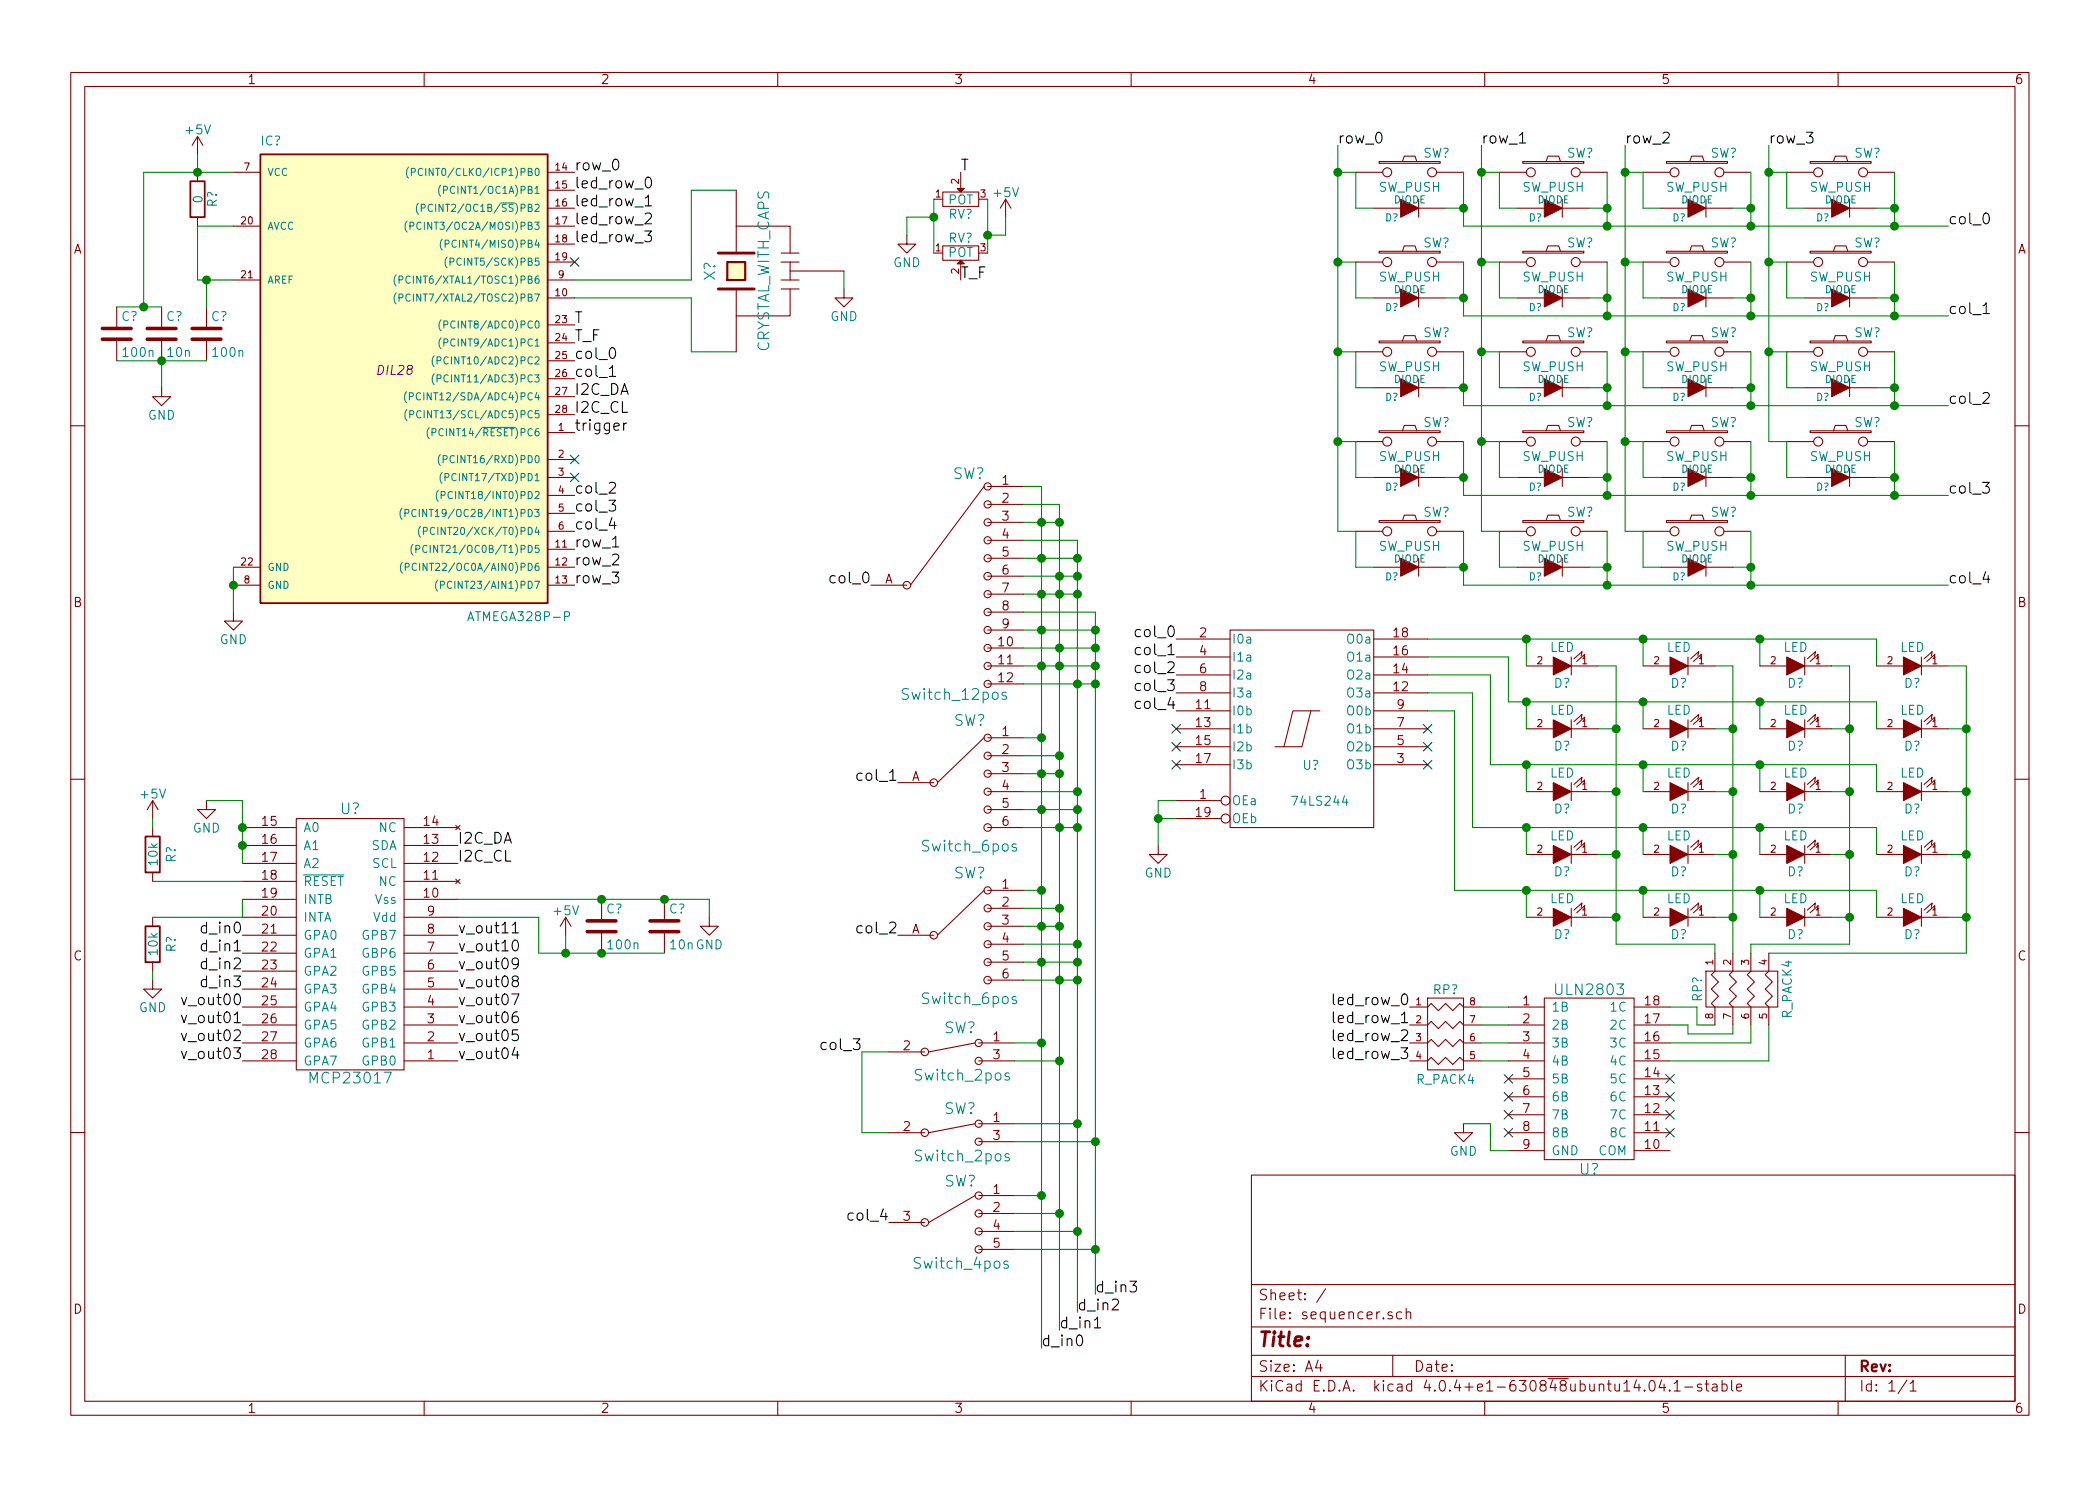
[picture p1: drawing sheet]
EESchema Schematic File Version 2
LIBS:power
LIBS:device
LIBS:transistors
LIBS:conn
LIBS:linear
LIBS:regul
LIBS:74xx
LIBS:cmos4000
LIBS:adc-dac
LIBS:memory
LIBS:xilinx
LIBS:microcontrollers
LIBS:dsp
LIBS:microchip
LIBS:analog_switches
LIBS:motorola
LIBS:texas
LIBS:intel
LIBS:audio
LIBS:interface
LIBS:digital-audio
LIBS:philips
LIBS:display
LIBS:cypress
LIBS:siliconi
LIBS:opto
LIBS:atmel
LIBS:contrib
LIBS:valves
LIBS:myLib
LIBS:component
LIBS:sequencer-cache
EELAYER 25 0
EELAYER END
$Descr A4 11693 8268
encoding utf-8
Sheet 1 1
Title ""
Date ""
Rev ""
Comp ""
Comment1 ""
Comment2 ""
Comment3 ""
Comment4 ""
$EndDescr
$Comp
L ATMEGA328P-P IC?
U 1 1
P 2200 2050
F 0 "IC?" H 1450 3300 50  0000 L BNN
F 1 "ATMEGA328P-P" H 2600 650 50  0000 L BNN
F 2 "DIL28" H 2200 2050 50  0000 C CIN
F 3 "" H 2200 2050 50  0000 C CNN
	1    2200 2050
	1    0    0    -1  
$EndComp
$Comp
L MCP23017 U?
U 1 1
P 1950 5250
F 0 "U?" H 1950 4500 60  0000 C CNN
F 1 "MCP23017" H 1950 6000 60  0000 C CNN
F 2 "" H 1950 5250 60  0000 C CNN
F 3 "" H 1950 5250 60  0000 C CNN
	1    1950 5250
	-1   0    0    1   
$EndComp
$Comp
L SW_PUSH SW?
U 1 1
P 7850 950
F 0 "SW?" H 8000 1060 50  0000 C CNN
F 1 "SW_PUSH" H 7850 870 50  0000 C CNN
F 2 "" H 7850 950 50  0000 C CNN
F 3 "" H 7850 950 50  0000 C CNN
	1    7850 950 
	1    0    0    -1  
$EndComp
$Comp
L DIODE D?
U 1 1
P 7850 1150
F 0 "D?" H 7750 1100 40  0000 C CNN
F 1 "DIODE" H 7850 1200 40  0000 C CNN
F 2 "" H 7850 1150 60  0001 C CNN
F 3 "" H 7850 1150 60  0001 C CNN
	1    7850 1150
	1    0    0    -1  
$EndComp
$Comp
L SW_PUSH SW?
U 1 1
P 8650 950
F 0 "SW?" H 8800 1060 50  0000 C CNN
F 1 "SW_PUSH" H 8650 870 50  0000 C CNN
F 2 "" H 8650 950 50  0000 C CNN
F 3 "" H 8650 950 50  0000 C CNN
	1    8650 950 
	1    0    0    -1  
$EndComp
$Comp
L DIODE D?
U 1 1
P 8650 1150
F 0 "D?" H 8550 1100 40  0000 C CNN
F 1 "DIODE" H 8650 1200 40  0000 C CNN
F 2 "" H 8650 1150 60  0001 C CNN
F 3 "" H 8650 1150 60  0001 C CNN
	1    8650 1150
	1    0    0    -1  
$EndComp
$Comp
L SW_PUSH SW?
U 1 1
P 9450 950
F 0 "SW?" H 9600 1060 50  0000 C CNN
F 1 "SW_PUSH" H 9450 870 50  0000 C CNN
F 2 "" H 9450 950 50  0000 C CNN
F 3 "" H 9450 950 50  0000 C CNN
	1    9450 950 
	1    0    0    -1  
$EndComp
$Comp
L DIODE D?
U 1 1
P 9450 1150
F 0 "D?" H 9350 1100 40  0000 C CNN
F 1 "DIODE" H 9450 1200 40  0000 C CNN
F 2 "" H 9450 1150 60  0001 C CNN
F 3 "" H 9450 1150 60  0001 C CNN
	1    9450 1150
	1    0    0    -1  
$EndComp
$Comp
L SW_PUSH SW?
U 1 1
P 10250 950
F 0 "SW?" H 10400 1060 50  0000 C CNN
F 1 "SW_PUSH" H 10250 870 50  0000 C CNN
F 2 "" H 10250 950 50  0000 C CNN
F 3 "" H 10250 950 50  0000 C CNN
	1    10250 950 
	1    0    0    -1  
$EndComp
$Comp
L DIODE D?
U 1 1
P 10250 1150
F 0 "D?" H 10150 1100 40  0000 C CNN
F 1 "DIODE" H 10250 1200 40  0000 C CNN
F 2 "" H 10250 1150 60  0001 C CNN
F 3 "" H 10250 1150 60  0001 C CNN
	1    10250 1150
	1    0    0    -1  
$EndComp
$Comp
L SW_PUSH SW?
U 1 1
P 7850 1450
F 0 "SW?" H 8000 1560 50  0000 C CNN
F 1 "SW_PUSH" H 7850 1370 50  0000 C CNN
F 2 "" H 7850 1450 50  0000 C CNN
F 3 "" H 7850 1450 50  0000 C CNN
	1    7850 1450
	1    0    0    -1  
$EndComp
$Comp
L DIODE D?
U 1 1
P 7850 1650
F 0 "D?" H 7750 1600 40  0000 C CNN
F 1 "DIODE" H 7850 1700 40  0000 C CNN
F 2 "" H 7850 1650 60  0001 C CNN
F 3 "" H 7850 1650 60  0001 C CNN
	1    7850 1650
	1    0    0    -1  
$EndComp
$Comp
L SW_PUSH SW?
U 1 1
P 8650 1450
F 0 "SW?" H 8800 1560 50  0000 C CNN
F 1 "SW_PUSH" H 8650 1370 50  0000 C CNN
F 2 "" H 8650 1450 50  0000 C CNN
F 3 "" H 8650 1450 50  0000 C CNN
	1    8650 1450
	1    0    0    -1  
$EndComp
$Comp
L DIODE D?
U 1 1
P 8650 1650
F 0 "D?" H 8550 1600 40  0000 C CNN
F 1 "DIODE" H 8650 1700 40  0000 C CNN
F 2 "" H 8650 1650 60  0001 C CNN
F 3 "" H 8650 1650 60  0001 C CNN
	1    8650 1650
	1    0    0    -1  
$EndComp
$Comp
L SW_PUSH SW?
U 1 1
P 9450 1450
F 0 "SW?" H 9600 1560 50  0000 C CNN
F 1 "SW_PUSH" H 9450 1370 50  0000 C CNN
F 2 "" H 9450 1450 50  0000 C CNN
F 3 "" H 9450 1450 50  0000 C CNN
	1    9450 1450
	1    0    0    -1  
$EndComp
$Comp
L DIODE D?
U 1 1
P 9450 1650
F 0 "D?" H 9350 1600 40  0000 C CNN
F 1 "DIODE" H 9450 1700 40  0000 C CNN
F 2 "" H 9450 1650 60  0001 C CNN
F 3 "" H 9450 1650 60  0001 C CNN
	1    9450 1650
	1    0    0    -1  
$EndComp
$Comp
L SW_PUSH SW?
U 1 1
P 10250 1450
F 0 "SW?" H 10400 1560 50  0000 C CNN
F 1 "SW_PUSH" H 10250 1370 50  0000 C CNN
F 2 "" H 10250 1450 50  0000 C CNN
F 3 "" H 10250 1450 50  0000 C CNN
	1    10250 1450
	1    0    0    -1  
$EndComp
$Comp
L DIODE D?
U 1 1
P 10250 1650
F 0 "D?" H 10150 1600 40  0000 C CNN
F 1 "DIODE" H 10250 1700 40  0000 C CNN
F 2 "" H 10250 1650 60  0001 C CNN
F 3 "" H 10250 1650 60  0001 C CNN
	1    10250 1650
	1    0    0    -1  
$EndComp
$Comp
L SW_PUSH SW?
U 1 1
P 7850 1950
F 0 "SW?" H 8000 2060 50  0000 C CNN
F 1 "SW_PUSH" H 7850 1870 50  0000 C CNN
F 2 "" H 7850 1950 50  0000 C CNN
F 3 "" H 7850 1950 50  0000 C CNN
	1    7850 1950
	1    0    0    -1  
$EndComp
$Comp
L DIODE D?
U 1 1
P 7850 2150
F 0 "D?" H 7750 2100 40  0000 C CNN
F 1 "DIODE" H 7850 2200 40  0000 C CNN
F 2 "" H 7850 2150 60  0001 C CNN
F 3 "" H 7850 2150 60  0001 C CNN
	1    7850 2150
	1    0    0    -1  
$EndComp
$Comp
L SW_PUSH SW?
U 1 1
P 8650 1950
F 0 "SW?" H 8800 2060 50  0000 C CNN
F 1 "SW_PUSH" H 8650 1870 50  0000 C CNN
F 2 "" H 8650 1950 50  0000 C CNN
F 3 "" H 8650 1950 50  0000 C CNN
	1    8650 1950
	1    0    0    -1  
$EndComp
$Comp
L DIODE D?
U 1 1
P 8650 2150
F 0 "D?" H 8550 2100 40  0000 C CNN
F 1 "DIODE" H 8650 2200 40  0000 C CNN
F 2 "" H 8650 2150 60  0001 C CNN
F 3 "" H 8650 2150 60  0001 C CNN
	1    8650 2150
	1    0    0    -1  
$EndComp
$Comp
L SW_PUSH SW?
U 1 1
P 9450 1950
F 0 "SW?" H 9600 2060 50  0000 C CNN
F 1 "SW_PUSH" H 9450 1870 50  0000 C CNN
F 2 "" H 9450 1950 50  0000 C CNN
F 3 "" H 9450 1950 50  0000 C CNN
	1    9450 1950
	1    0    0    -1  
$EndComp
$Comp
L DIODE D?
U 1 1
P 9450 2150
F 0 "D?" H 9350 2100 40  0000 C CNN
F 1 "DIODE" H 9450 2200 40  0000 C CNN
F 2 "" H 9450 2150 60  0001 C CNN
F 3 "" H 9450 2150 60  0001 C CNN
	1    9450 2150
	1    0    0    -1  
$EndComp
$Comp
L SW_PUSH SW?
U 1 1
P 10250 1950
F 0 "SW?" H 10400 2060 50  0000 C CNN
F 1 "SW_PUSH" H 10250 1870 50  0000 C CNN
F 2 "" H 10250 1950 50  0000 C CNN
F 3 "" H 10250 1950 50  0000 C CNN
	1    10250 1950
	1    0    0    -1  
$EndComp
$Comp
L DIODE D?
U 1 1
P 10250 2150
F 0 "D?" H 10150 2100 40  0000 C CNN
F 1 "DIODE" H 10250 2200 40  0000 C CNN
F 2 "" H 10250 2150 60  0001 C CNN
F 3 "" H 10250 2150 60  0001 C CNN
	1    10250 2150
	1    0    0    -1  
$EndComp
$Comp
L SW_PUSH SW?
U 1 1
P 7850 2450
F 0 "SW?" H 8000 2560 50  0000 C CNN
F 1 "SW_PUSH" H 7850 2370 50  0000 C CNN
F 2 "" H 7850 2450 50  0000 C CNN
F 3 "" H 7850 2450 50  0000 C CNN
	1    7850 2450
	1    0    0    -1  
$EndComp
$Comp
L DIODE D?
U 1 1
P 7850 2650
F 0 "D?" H 7750 2600 40  0000 C CNN
F 1 "DIODE" H 7850 2700 40  0000 C CNN
F 2 "" H 7850 2650 60  0001 C CNN
F 3 "" H 7850 2650 60  0001 C CNN
	1    7850 2650
	1    0    0    -1  
$EndComp
$Comp
L SW_PUSH SW?
U 1 1
P 8650 2450
F 0 "SW?" H 8800 2560 50  0000 C CNN
F 1 "SW_PUSH" H 8650 2370 50  0000 C CNN
F 2 "" H 8650 2450 50  0000 C CNN
F 3 "" H 8650 2450 50  0000 C CNN
	1    8650 2450
	1    0    0    -1  
$EndComp
$Comp
L DIODE D?
U 1 1
P 8650 2650
F 0 "D?" H 8550 2600 40  0000 C CNN
F 1 "DIODE" H 8650 2700 40  0000 C CNN
F 2 "" H 8650 2650 60  0001 C CNN
F 3 "" H 8650 2650 60  0001 C CNN
	1    8650 2650
	1    0    0    -1  
$EndComp
$Comp
L SW_PUSH SW?
U 1 1
P 9450 2450
F 0 "SW?" H 9600 2560 50  0000 C CNN
F 1 "SW_PUSH" H 9450 2370 50  0000 C CNN
F 2 "" H 9450 2450 50  0000 C CNN
F 3 "" H 9450 2450 50  0000 C CNN
	1    9450 2450
	1    0    0    -1  
$EndComp
$Comp
L DIODE D?
U 1 1
P 9450 2650
F 0 "D?" H 9350 2600 40  0000 C CNN
F 1 "DIODE" H 9450 2700 40  0000 C CNN
F 2 "" H 9450 2650 60  0001 C CNN
F 3 "" H 9450 2650 60  0001 C CNN
	1    9450 2650
	1    0    0    -1  
$EndComp
$Comp
L SW_PUSH SW?
U 1 1
P 10250 2450
F 0 "SW?" H 10400 2560 50  0000 C CNN
F 1 "SW_PUSH" H 10250 2370 50  0000 C CNN
F 2 "" H 10250 2450 50  0000 C CNN
F 3 "" H 10250 2450 50  0000 C CNN
	1    10250 2450
	1    0    0    -1  
$EndComp
$Comp
L DIODE D?
U 1 1
P 10250 2650
F 0 "D?" H 10150 2600 40  0000 C CNN
F 1 "DIODE" H 10250 2700 40  0000 C CNN
F 2 "" H 10250 2650 60  0001 C CNN
F 3 "" H 10250 2650 60  0001 C CNN
	1    10250 2650
	1    0    0    -1  
$EndComp
$Comp
L SW_PUSH SW?
U 1 1
P 7850 2950
F 0 "SW?" H 8000 3060 50  0000 C CNN
F 1 "SW_PUSH" H 7850 2870 50  0000 C CNN
F 2 "" H 7850 2950 50  0000 C CNN
F 3 "" H 7850 2950 50  0000 C CNN
	1    7850 2950
	1    0    0    -1  
$EndComp
$Comp
L DIODE D?
U 1 1
P 7850 3150
F 0 "D?" H 7750 3100 40  0000 C CNN
F 1 "DIODE" H 7850 3200 40  0000 C CNN
F 2 "" H 7850 3150 60  0001 C CNN
F 3 "" H 7850 3150 60  0001 C CNN
	1    7850 3150
	1    0    0    -1  
$EndComp
$Comp
L SW_PUSH SW?
U 1 1
P 8650 2950
F 0 "SW?" H 8800 3060 50  0000 C CNN
F 1 "SW_PUSH" H 8650 2870 50  0000 C CNN
F 2 "" H 8650 2950 50  0000 C CNN
F 3 "" H 8650 2950 50  0000 C CNN
	1    8650 2950
	1    0    0    -1  
$EndComp
$Comp
L DIODE D?
U 1 1
P 8650 3150
F 0 "D?" H 8550 3100 40  0000 C CNN
F 1 "DIODE" H 8650 3200 40  0000 C CNN
F 2 "" H 8650 3150 60  0001 C CNN
F 3 "" H 8650 3150 60  0001 C CNN
	1    8650 3150
	1    0    0    -1  
$EndComp
$Comp
L SW_PUSH SW?
U 1 1
P 9450 2950
F 0 "SW?" H 9600 3060 50  0000 C CNN
F 1 "SW_PUSH" H 9450 2870 50  0000 C CNN
F 2 "" H 9450 2950 50  0000 C CNN
F 3 "" H 9450 2950 50  0000 C CNN
	1    9450 2950
	1    0    0    -1  
$EndComp
$Comp
L DIODE D?
U 1 1
P 9450 3150
F 0 "D?" H 9350 3100 40  0000 C CNN
F 1 "DIODE" H 9450 3200 40  0000 C CNN
F 2 "" H 9450 3150 60  0001 C CNN
F 3 "" H 9450 3150 60  0001 C CNN
	1    9450 3150
	1    0    0    -1  
$EndComp
Text Label 10850 1750 0    60   ~ 0
col_1
Text Label 10850 2250 0    60   ~ 0
col_2
Text Label 10850 2750 0    60   ~ 0
col_3
Text Label 10850 1250 0    60   ~ 0
col_0
Text Label 7450 800  0    60   ~ 0
row_0
Text Label 9050 800  0    60   ~ 0
row_2
Text Label 8250 800  0    60   ~ 0
row_1
Text Label 9850 800  0    60   ~ 0
row_3
Text Label 10850 3250 0    60   ~ 0
col_4
$Comp
L LED D?
U 1 1
P 10650 4750
F 0 "D?" H 10650 4850 50  0000 C CNN
F 1 "LED" H 10650 4650 50  0000 C CNN
F 2 "" H 10650 4750 50  0000 C CNN
F 3 "" H 10650 4750 50  0000 C CNN
	1    10650 4750
	-1   0    0    1   
$EndComp
$Comp
L LED D?
U 1 1
P 8700 5100
F 0 "D?" H 8700 5200 50  0000 C CNN
F 1 "LED" H 8700 5000 50  0000 C CNN
F 2 "" H 8700 5100 50  0000 C CNN
F 3 "" H 8700 5100 50  0000 C CNN
	1    8700 5100
	-1   0    0    1   
$EndComp
$Comp
L LED D?
U 1 1
P 10650 4050
F 0 "D?" H 10650 4150 50  0000 C CNN
F 1 "LED" H 10650 3950 50  0000 C CNN
F 2 "" H 10650 4050 50  0000 C CNN
F 3 "" H 10650 4050 50  0000 C CNN
	1    10650 4050
	-1   0    0    1   
$EndComp
$Comp
L LED D?
U 1 1
P 10000 3700
F 0 "D?" H 10000 3800 50  0000 C CNN
F 1 "LED" H 10000 3600 50  0000 C CNN
F 2 "" H 10000 3700 50  0000 C CNN
F 3 "" H 10000 3700 50  0000 C CNN
	1    10000 3700
	-1   0    0    1   
$EndComp
$Comp
L LED D?
U 1 1
P 10650 4400
F 0 "D?" H 10650 4500 50  0000 C CNN
F 1 "LED" H 10650 4300 50  0000 C CNN
F 2 "" H 10650 4400 50  0000 C CNN
F 3 "" H 10650 4400 50  0000 C CNN
	1    10650 4400
	-1   0    0    1   
$EndComp
$Comp
L LED D?
U 1 1
P 10000 4050
F 0 "D?" H 10000 4150 50  0000 C CNN
F 1 "LED" H 10000 3950 50  0000 C CNN
F 2 "" H 10000 4050 50  0000 C CNN
F 3 "" H 10000 4050 50  0000 C CNN
	1    10000 4050
	-1   0    0    1   
$EndComp
$Comp
L LED D?
U 1 1
P 10650 3700
F 0 "D?" H 10650 3800 50  0000 C CNN
F 1 "LED" H 10650 3600 50  0000 C CNN
F 2 "" H 10650 3700 50  0000 C CNN
F 3 "" H 10650 3700 50  0000 C CNN
	1    10650 3700
	-1   0    0    1   
$EndComp
$Comp
L LED D?
U 1 1
P 10650 5100
F 0 "D?" H 10650 5200 50  0000 C CNN
F 1 "LED" H 10650 5000 50  0000 C CNN
F 2 "" H 10650 5100 50  0000 C CNN
F 3 "" H 10650 5100 50  0000 C CNN
	1    10650 5100
	-1   0    0    1   
$EndComp
$Comp
L LED D?
U 1 1
P 10000 4400
F 0 "D?" H 10000 4500 50  0000 C CNN
F 1 "LED" H 10000 4300 50  0000 C CNN
F 2 "" H 10000 4400 50  0000 C CNN
F 3 "" H 10000 4400 50  0000 C CNN
	1    10000 4400
	-1   0    0    1   
$EndComp
$Comp
L LED D?
U 1 1
P 10000 4750
F 0 "D?" H 10000 4850 50  0000 C CNN
F 1 "LED" H 10000 4650 50  0000 C CNN
F 2 "" H 10000 4750 50  0000 C CNN
F 3 "" H 10000 4750 50  0000 C CNN
	1    10000 4750
	-1   0    0    1   
$EndComp
$Comp
L LED D?
U 1 1
P 10000 5100
F 0 "D?" H 10000 5200 50  0000 C CNN
F 1 "LED" H 10000 5000 50  0000 C CNN
F 2 "" H 10000 5100 50  0000 C CNN
F 3 "" H 10000 5100 50  0000 C CNN
	1    10000 5100
	-1   0    0    1   
$EndComp
$Comp
L LED D?
U 1 1
P 9350 3700
F 0 "D?" H 9350 3800 50  0000 C CNN
F 1 "LED" H 9350 3600 50  0000 C CNN
F 2 "" H 9350 3700 50  0000 C CNN
F 3 "" H 9350 3700 50  0000 C CNN
	1    9350 3700
	-1   0    0    1   
$EndComp
$Comp
L LED D?
U 1 1
P 8700 3700
F 0 "D?" H 8700 3800 50  0000 C CNN
F 1 "LED" H 8700 3600 50  0000 C CNN
F 2 "" H 8700 3700 50  0000 C CNN
F 3 "" H 8700 3700 50  0000 C CNN
	1    8700 3700
	-1   0    0    1   
$EndComp
$Comp
L LED D?
U 1 1
P 9350 4050
F 0 "D?" H 9350 4150 50  0000 C CNN
F 1 "LED" H 9350 3950 50  0000 C CNN
F 2 "" H 9350 4050 50  0000 C CNN
F 3 "" H 9350 4050 50  0000 C CNN
	1    9350 4050
	-1   0    0    1   
$EndComp
$Comp
L LED D?
U 1 1
P 9350 5100
F 0 "D?" H 9350 5200 50  0000 C CNN
F 1 "LED" H 9350 5000 50  0000 C CNN
F 2 "" H 9350 5100 50  0000 C CNN
F 3 "" H 9350 5100 50  0000 C CNN
	1    9350 5100
	-1   0    0    1   
$EndComp
$Comp
L LED D?
U 1 1
P 8700 4750
F 0 "D?" H 8700 4850 50  0000 C CNN
F 1 "LED" H 8700 4650 50  0000 C CNN
F 2 "" H 8700 4750 50  0000 C CNN
F 3 "" H 8700 4750 50  0000 C CNN
	1    8700 4750
	-1   0    0    1   
$EndComp
$Comp
L LED D?
U 1 1
P 8700 4050
F 0 "D?" H 8700 4150 50  0000 C CNN
F 1 "LED" H 8700 3950 50  0000 C CNN
F 2 "" H 8700 4050 50  0000 C CNN
F 3 "" H 8700 4050 50  0000 C CNN
	1    8700 4050
	-1   0    0    1   
$EndComp
$Comp
L LED D?
U 1 1
P 9350 4400
F 0 "D?" H 9350 4500 50  0000 C CNN
F 1 "LED" H 9350 4300 50  0000 C CNN
F 2 "" H 9350 4400 50  0000 C CNN
F 3 "" H 9350 4400 50  0000 C CNN
	1    9350 4400
	-1   0    0    1   
$EndComp
$Comp
L LED D?
U 1 1
P 9350 4750
F 0 "D?" H 9350 4850 50  0000 C CNN
F 1 "LED" H 9350 4650 50  0000 C CNN
F 2 "" H 9350 4750 50  0000 C CNN
F 3 "" H 9350 4750 50  0000 C CNN
	1    9350 4750
	-1   0    0    1   
$EndComp
$Comp
L LED D?
U 1 1
P 8700 4400
F 0 "D?" H 8700 4500 50  0000 C CNN
F 1 "LED" H 8700 4300 50  0000 C CNN
F 2 "" H 8700 4400 50  0000 C CNN
F 3 "" H 8700 4400 50  0000 C CNN
	1    8700 4400
	-1   0    0    1   
$EndComp
Text Label 7850 5600 2    60   ~ 0
led_row_0
Text Label 7850 5700 2    60   ~ 0
led_row_1
Text Label 7850 5800 2    60   ~ 0
led_row_2
Text Label 7850 5900 2    60   ~ 0
led_row_3
Text Label 3200 950  0    60   ~ 0
row_0
Text Label 3200 1050 0    60   ~ 0
led_row_0
Text Label 3200 1150 0    60   ~ 0
led_row_1
Text Label 3200 1250 0    60   ~ 0
led_row_2
Text Label 3200 1350 0    60   ~ 0
led_row_3
Text Label 3200 2000 0    60   ~ 0
col_0
Text Label 3200 2100 0    60   ~ 0
col_1
Text Label 3200 2400 0    60   ~ 0
trigger
NoConn ~ 3200 2550
NoConn ~ 3200 2650
Text Label 3200 2750 0    60   ~ 0
col_2
Text Label 3200 2850 0    60   ~ 0
col_3
Text Label 3200 2950 0    60   ~ 0
col_4
Text Label 3200 3050 0    60   ~ 0
row_1
Text Label 3200 3150 0    60   ~ 0
row_2
Text Label 3200 3250 0    60   ~ 0
row_3
$Comp
L GND #PWR?
U 1 1
P 1300 3400
F 0 "#PWR?" H 1300 3150 50  0001 C CNN
F 1 "GND" H 1300 3250 50  0000 C CNN
F 2 "" H 1300 3400 50  0000 C CNN
F 3 "" H 1300 3400 50  0000 C CNN
	1    1300 3400
	1    0    0    -1  
$EndComp
$Comp
L Switch_12pos SW?
U 1 1
P 5400 3250
F 0 "SW?" H 5395 3875 60  0000 C CNN
F 1 "Switch_12pos" H 5315 2645 60  0000 C CNN
F 2 "" H 4975 3780 60  0001 C CNN
F 3 "" H 4975 3780 60  0001 C CNN
	1    5400 3250
	1    0    0    -1  
$EndComp
$Comp
L Switch_6pos SW?
U 1 1
P 5400 4350
F 0 "SW?" H 5400 4700 60  0000 C CNN
F 1 "Switch_6pos" H 5400 4000 60  0000 C CNN
F 2 "" H 4975 4880 60  0001 C CNN
F 3 "" H 4975 4880 60  0001 C CNN
	1    5400 4350
	1    0    0    -1  
$EndComp
$Comp
L Switch_6pos SW?
U 1 1
P 5400 5200
F 0 "SW?" H 5400 5550 60  0000 C CNN
F 1 "Switch_6pos" H 5400 4850 60  0000 C CNN
F 2 "" H 4975 5730 60  0001 C CNN
F 3 "" H 4975 5730 60  0001 C CNN
	1    5400 5200
	1    0    0    -1  
$EndComp
$Comp
L Switch_4pos SW?
U 1 1
P 5350 6800
F 0 "SW?" H 5348 7034 60  0000 C CNN
F 1 "Switch_4pos" H 5354 6576 60  0000 C CNN
F 2 "" H 4925 7330 60  0001 C CNN
F 3 "" H 4925 7330 60  0001 C CNN
	1    5350 6800
	1    0    0    -1  
$EndComp
$Comp
L Switch_2pos SW?
U 1 1
P 5350 6300
F 0 "SW?" H 5346 6438 60  0000 C CNN
F 1 "Switch_2pos" H 5360 6174 60  0000 C CNN
F 2 "" H 4925 6830 60  0001 C CNN
F 3 "" H 4925 6830 60  0001 C CNN
	1    5350 6300
	1    0    0    -1  
$EndComp
$Comp
L Switch_2pos SW?
U 1 1
P 5350 5850
F 0 "SW?" H 5346 5988 60  0000 C CNN
F 1 "Switch_2pos" H 5360 5724 60  0000 C CNN
F 2 "" H 4925 6380 60  0001 C CNN
F 3 "" H 4925 6380 60  0001 C CNN
	1    5350 5850
	1    0    0    -1  
$EndComp
Text Label 5800 7500 0    60   ~ 0
d_in0
Text Label 5900 7400 0    60   ~ 0
d_in1
Text Label 6000 7300 0    60   ~ 0
d_in2
Text Label 6100 7200 0    60   ~ 0
d_in3
Text Label 1350 5200 2    60   ~ 0
d_in0
Text Label 1350 5300 2    60   ~ 0
d_in1
Text Label 1350 5400 2    60   ~ 0
d_in2
Text Label 1350 5500 2    60   ~ 0
d_in3
Text Label 4850 3250 2    60   ~ 0
col_0
Text Label 5000 4350 2    60   ~ 0
col_1
Text Label 5000 5200 2    60   ~ 0
col_2
Text Label 4800 5850 2    60   ~ 0
col_3
Text Label 4950 6800 2    60   ~ 0
col_4
Text Label 1350 5600 2    60   ~ 0
v_out00
Text Label 1350 5700 2    60   ~ 0
v_out01
Text Label 1350 5800 2    60   ~ 0
v_out02
Text Label 1350 5900 2    60   ~ 0
v_out03
Text Label 2550 5900 0    60   ~ 0
v_out04
Text Label 2550 5800 0    60   ~ 0
v_out05
Text Label 2550 5700 0    60   ~ 0
v_out06
Text Label 2550 5600 0    60   ~ 0
v_out07
Text Label 2550 5500 0    60   ~ 0
v_out08
Text Label 2550 5400 0    60   ~ 0
v_out09
Text Label 2550 5300 0    60   ~ 0
v_out10
Text Label 2550 5200 0    60   ~ 0
v_out11
Text Label 6550 3550 2    60   ~ 0
col_0
Text Label 6550 3650 2    60   ~ 0
col_1
Text Label 6550 3750 2    60   ~ 0
col_2
Text Label 6550 3950 2    60   ~ 0
col_4
Text Label 6550 3850 2    60   ~ 0
col_3
Wire Wire Line
	8150 950  8150 1250
Wire Wire Line
	8150 1150 8050 1150
Wire Wire Line
	8850 1150 8950 1150
Wire Wire Line
	8950 950  8950 1250
Wire Wire Line
	9650 1150 9750 1150
Wire Wire Line
	9750 1250 9750 950 
Wire Wire Line
	10450 1150 10550 1150
Wire Wire Line
	10550 1250 10550 950 
Wire Wire Line
	7550 950  7550 1150
Wire Wire Line
	7550 1150 7650 1150
Wire Wire Line
	8350 950  8350 1150
Wire Wire Line
	8350 1150 8450 1150
Wire Wire Line
	9150 950  9150 1150
Wire Wire Line
	9150 1150 9250 1150
Wire Wire Line
	9950 950  9950 1150
Wire Wire Line
	9950 1150 10050 1150
Wire Wire Line
	8150 1250 10850 1250
Connection ~ 8950 1250
Connection ~ 8950 1150
Connection ~ 9750 1250
Connection ~ 9750 1150
Connection ~ 10550 1250
Connection ~ 10550 1150
Connection ~ 8150 1150
Wire Wire Line
	8150 1450 8150 1750
Wire Wire Line
	8150 1650 8050 1650
Wire Wire Line
	8850 1650 8950 1650
Wire Wire Line
	8950 1450 8950 1750
Wire Wire Line
	9650 1650 9750 1650
Wire Wire Line
	9750 1750 9750 1450
Wire Wire Line
	10450 1650 10550 1650
Wire Wire Line
	10550 1750 10550 1450
Wire Wire Line
	7550 1450 7550 1650
Wire Wire Line
	7550 1650 7650 1650
Wire Wire Line
	8350 1450 8350 1650
Wire Wire Line
	8350 1650 8450 1650
Wire Wire Line
	9150 1450 9150 1650
Wire Wire Line
	9150 1650 9250 1650
Wire Wire Line
	9950 1450 9950 1650
Wire Wire Line
	9950 1650 10050 1650
Wire Wire Line
	8150 1750 10850 1750
Connection ~ 8950 1750
Connection ~ 8950 1650
Connection ~ 9750 1750
Connection ~ 9750 1650
Connection ~ 10550 1750
Connection ~ 10550 1650
Connection ~ 8150 1650
Wire Wire Line
	8150 1950 8150 2250
Wire Wire Line
	8150 2150 8050 2150
Wire Wire Line
	8850 2150 8950 2150
Wire Wire Line
	8950 1950 8950 2250
Wire Wire Line
	9650 2150 9750 2150
Wire Wire Line
	9750 2250 9750 1950
Wire Wire Line
	10450 2150 10550 2150
Wire Wire Line
	10550 2250 10550 1950
Wire Wire Line
	7550 1950 7550 2150
Wire Wire Line
	7550 2150 7650 2150
Wire Wire Line
	8350 1950 8350 2150
Wire Wire Line
	8350 2150 8450 2150
Wire Wire Line
	9150 1950 9150 2150
Wire Wire Line
	9150 2150 9250 2150
Wire Wire Line
	9950 1950 9950 2150
Wire Wire Line
	9950 2150 10050 2150
Wire Wire Line
	8150 2250 10850 2250
Connection ~ 8950 2250
Connection ~ 8950 2150
Connection ~ 9750 2250
Connection ~ 9750 2150
Connection ~ 10550 2250
Connection ~ 10550 2150
Connection ~ 8150 2150
Wire Wire Line
	8150 2450 8150 2750
Wire Wire Line
	8150 2650 8050 2650
Wire Wire Line
	8850 2650 8950 2650
Wire Wire Line
	8950 2450 8950 2750
Wire Wire Line
	9650 2650 9750 2650
Wire Wire Line
	9750 2750 9750 2450
Wire Wire Line
	10450 2650 10550 2650
Wire Wire Line
	10550 2750 10550 2450
Wire Wire Line
	7550 2450 7550 2650
Wire Wire Line
	7550 2650 7650 2650
Wire Wire Line
	8350 2450 8350 2650
Wire Wire Line
	8350 2650 8450 2650
Wire Wire Line
	9150 2450 9150 2650
Wire Wire Line
	9150 2650 9250 2650
Wire Wire Line
	9950 2450 9950 2650
Wire Wire Line
	9950 2650 10050 2650
Wire Wire Line
	8150 2750 10850 2750
Connection ~ 8950 2750
Connection ~ 8950 2650
Connection ~ 9750 2750
Connection ~ 9750 2650
Connection ~ 10550 2750
Connection ~ 10550 2650
Connection ~ 8150 2650
Wire Wire Line
	8150 2950 8150 3250
Wire Wire Line
	8150 3150 8050 3150
Wire Wire Line
	8850 3150 8950 3150
Wire Wire Line
	8950 2950 8950 3250
Wire Wire Line
	9650 3150 9750 3150
Wire Wire Line
	9750 3250 9750 2950
Wire Wire Line
	7550 2950 7550 3150
Wire Wire Line
	7550 3150 7650 3150
Wire Wire Line
	8350 2950 8350 3150
Wire Wire Line
	8350 3150 8450 3150
Wire Wire Line
	9150 2950 9150 3150
Wire Wire Line
	9150 3150 9250 3150
Wire Wire Line
	8150 3250 10850 3250
Connection ~ 8950 3250
Connection ~ 8950 3150
Connection ~ 9750 3250
Connection ~ 9750 3150
Connection ~ 8150 3150
Wire Wire Line
	7450 2950 7550 2950
Wire Wire Line
	7450 800  7450 2950
Wire Wire Line
	7550 950  7450 950 
Connection ~ 7450 950 
Wire Wire Line
	7550 1450 7450 1450
Connection ~ 7450 1450
Wire Wire Line
	7550 1950 7450 1950
Connection ~ 7450 1950
Wire Wire Line
	7550 2450 7450 2450
Connection ~ 7450 2450
Wire Wire Line
	8250 2950 8350 2950
Wire Wire Line
	8250 800  8250 2950
Wire Wire Line
	9050 2950 9150 2950
Wire Wire Line
	9050 800  9050 2950
Wire Wire Line
	8350 2450 8250 2450
Connection ~ 8250 2450
Wire Wire Line
	8350 1950 8250 1950
Connection ~ 8250 1950
Wire Wire Line
	8350 1450 8250 1450
Connection ~ 8250 1450
Wire Wire Line
	8350 950  8250 950 
Connection ~ 8250 950 
Wire Wire Line
	9150 950  9050 950 
Connection ~ 9050 950 
Wire Wire Line
	9150 1450 9050 1450
Connection ~ 9050 1450
Wire Wire Line
	9150 1950 9050 1950
Connection ~ 9050 1950
Wire Wire Line
	9150 2450 9050 2450
Connection ~ 9050 2450
Wire Wire Line
	9850 2450 9950 2450
Wire Wire Line
	9850 800  9850 2450
Wire Wire Line
	9950 1950 9850 1950
Connection ~ 9850 1950
Wire Wire Line
	9950 1450 9850 1450
Connection ~ 9850 1450
Wire Wire Line
	9950 950  9850 950 
Connection ~ 9850 950 
Wire Wire Line
	1300 3150 1300 3400
Connection ~ 1300 3250
Wire Wire Line
	5700 2700 5800 2700
Wire Wire Line
	5800 2700 5800 7500
Wire Wire Line
	5700 2800 5900 2800
Wire Wire Line
	5900 2800 5900 7400
Wire Wire Line
	5700 2900 5900 2900
Connection ~ 5800 2900
Connection ~ 5900 2900
Wire Wire Line
	5700 3000 6000 3000
Wire Wire Line
	6000 3000 6000 7300
Wire Wire Line
	5700 3100 6000 3100
Connection ~ 5800 3100
Connection ~ 6000 3100
Wire Wire Line
	5700 3200 6000 3200
Connection ~ 5900 3200
Connection ~ 6000 3200
Wire Wire Line
	5700 3300 6000 3300
Connection ~ 5800 3300
Connection ~ 5900 3300
Connection ~ 6000 3300
Wire Wire Line
	5700 3400 6100 3400
Wire Wire Line
	6100 3400 6100 7200
Wire Wire Line
	5700 3500 6100 3500
Connection ~ 5800 3500
Connection ~ 6100 3500
Wire Wire Line
	5700 3600 6100 3600
Connection ~ 5900 3600
Connection ~ 6100 3600
Wire Wire Line
	5700 3700 6100 3700
Connection ~ 5800 3700
Connection ~ 5900 3700
Connection ~ 6100 3700
Wire Wire Line
	5700 3800 6100 3800
Connection ~ 6000 3800
Connection ~ 6100 3800
Wire Wire Line
	5700 4100 5800 4100
Connection ~ 5800 4100
Wire Wire Line
	5700 4200 5900 4200
Connection ~ 5900 4200
Wire Wire Line
	5700 4400 6000 4400
Connection ~ 6000 4400
Wire Wire Line
	5700 4300 5900 4300
Connection ~ 5800 4300
Connection ~ 5900 4300
Wire Wire Line
	5700 4500 6000 4500
Connection ~ 5800 4500
Connection ~ 6000 4500
Wire Wire Line
	5700 4600 6000 4600
Connection ~ 5900 4600
Connection ~ 6000 4600
Wire Wire Line
	5700 4950 5800 4950
Connection ~ 5800 4950
Wire Wire Line
	5700 5050 5900 5050
Connection ~ 5900 5050
Wire Wire Line
	5700 5150 5900 5150
Connection ~ 5800 5150
Connection ~ 5900 5150
Wire Wire Line
	5700 5250 6000 5250
Connection ~ 6000 5250
Wire Wire Line
	5700 5350 6000 5350
Connection ~ 5800 5350
Connection ~ 6000 5350
Wire Wire Line
	5700 5450 6000 5450
Connection ~ 5900 5450
Connection ~ 6000 5450
Wire Wire Line
	5650 5800 5800 5800
Connection ~ 5800 5800
Wire Wire Line
	5650 6250 6000 6250
Connection ~ 6000 6250
Wire Wire Line
	5650 5900 5900 5900
Connection ~ 5900 5900
Wire Wire Line
	5650 6350 6100 6350
Connection ~ 6100 6350
Wire Wire Line
	4950 5850 4800 5850
Wire Wire Line
	4800 5850 4800 6300
Wire Wire Line
	4800 6300 4950 6300
Wire Wire Line
	5650 6650 5800 6650
Connection ~ 5800 6650
Wire Wire Line
	5650 6750 5900 6750
Connection ~ 5900 6750
Wire Wire Line
	5650 6850 6000 6850
Connection ~ 6000 6850
Wire Wire Line
	5650 6950 6100 6950
Connection ~ 6100 6950
Wire Wire Line
	10450 4950 10450 5100
Wire Wire Line
	8100 4950 10450 4950
Wire Wire Line
	9800 5100 9800 4950
Connection ~ 9800 4950
Wire Wire Line
	9150 5100 9150 4950
Connection ~ 9150 4950
Wire Wire Line
	8500 5100 8500 4950
Connection ~ 8500 4950
Wire Wire Line
	10450 4600 10450 4750
Wire Wire Line
	8200 4600 10450 4600
Wire Wire Line
	9800 4750 9800 4600
Connection ~ 9800 4600
Wire Wire Line
	9150 4750 9150 4600
Connection ~ 9150 4600
Wire Wire Line
	8500 4750 8500 4600
Connection ~ 8500 4600
Wire Wire Line
	10450 4250 10450 4400
Wire Wire Line
	8300 4250 10450 4250
Wire Wire Line
	9800 4400 9800 4250
Connection ~ 9800 4250
Wire Wire Line
	9150 4400 9150 4250
Connection ~ 9150 4250
Wire Wire Line
	8500 4400 8500 4250
Connection ~ 8500 4250
Wire Wire Line
	10450 3900 10450 4050
Wire Wire Line
	8400 3900 10450 3900
Wire Wire Line
	9800 4050 9800 3900
Connection ~ 9800 3900
Wire Wire Line
	9150 4050 9150 3900
Connection ~ 9150 3900
Wire Wire Line
	8500 4050 8500 3900
Connection ~ 8500 3900
Wire Wire Line
	10450 3550 10450 3700
Wire Wire Line
	7950 3550 10450 3550
Wire Wire Line
	9800 3700 9800 3550
Connection ~ 9800 3550
Wire Wire Line
	9150 3700 9150 3550
Connection ~ 9150 3550
Wire Wire Line
	8500 3700 8500 3550
Connection ~ 8500 3550
Wire Wire Line
	10850 3700 10950 3700
Wire Wire Line
	10950 3700 10950 5300
Wire Wire Line
	10200 3700 10300 3700
Wire Wire Line
	10300 3700 10300 5250
Wire Wire Line
	9550 3700 9650 3700
Wire Wire Line
	9650 3700 9650 5300
Wire Wire Line
	8900 3700 9000 3700
Wire Wire Line
	10850 4050 10950 4050
Connection ~ 10950 4050
Wire Wire Line
	10850 4400 10950 4400
Connection ~ 10950 4400
Wire Wire Line
	10850 4750 10950 4750
Connection ~ 10950 4750
Wire Wire Line
	10850 5100 10950 5100
Connection ~ 10950 5100
Wire Wire Line
	10200 5100 10300 5100
Connection ~ 10300 5100
Wire Wire Line
	10200 4750 10300 4750
Connection ~ 10300 4750
Wire Wire Line
	10200 4400 10300 4400
Connection ~ 10300 4400
Wire Wire Line
	10200 4050 10300 4050
Connection ~ 10300 4050
Wire Wire Line
	9550 4050 9650 4050
Connection ~ 9650 4050
Wire Wire Line
	9550 4400 9650 4400
Connection ~ 9650 4400
Wire Wire Line
	9550 4750 9650 4750
Connection ~ 9650 4750
Wire Wire Line
	9550 5100 9650 5100
Connection ~ 9650 5100
Wire Wire Line
	9000 5100 8900 5100
Connection ~ 9000 5100
Wire Wire Line
	9000 4750 8900 4750
Connection ~ 9000 4750
Wire Wire Line
	9000 4400 8900 4400
Connection ~ 9000 4400
Wire Wire Line
	8900 4050 9000 4050
Connection ~ 9000 4050
$Comp
L 74LS244 U?
U 1 1
P 7250 4050
F 0 "U?" H 7300 3850 50  0000 C CNN
F 1 "74LS244" H 7350 3650 50  0000 C CNN
F 2 "" H 7250 4050 50  0000 C CNN
F 3 "" H 7250 4050 50  0000 C CNN
	1    7250 4050
	1    0    0    -1  
$EndComp
Wire Wire Line
	7950 3650 8400 3650
Wire Wire Line
	8400 3650 8400 3900
Wire Wire Line
	7950 3750 8300 3750
Wire Wire Line
	8300 3750 8300 4250
Wire Wire Line
	7950 3850 8200 3850
Wire Wire Line
	8200 3850 8200 4600
Wire Wire Line
	7950 3950 8100 3950
Wire Wire Line
	8100 3950 8100 4950
NoConn ~ 7950 4050
NoConn ~ 7950 4150
NoConn ~ 7950 4250
NoConn ~ 6550 4050
NoConn ~ 6550 4150
NoConn ~ 6550 4250
$Comp
L GND #PWR?
U 1 1
P 6450 4700
F 0 "#PWR?" H 6450 4450 50  0001 C CNN
F 1 "GND" H 6450 4550 50  0000 C CNN
F 2 "" H 6450 4700 50  0000 C CNN
F 3 "" H 6450 4700 50  0000 C CNN
	1    6450 4700
	1    0    0    -1  
$EndComp
Wire Wire Line
	6550 4450 6450 4450
Wire Wire Line
	6450 4450 6450 4700
Wire Wire Line
	6550 4550 6450 4550
Connection ~ 6450 4550
$Comp
L R_PACK4 RP?
U 1 1
P 9900 5500
F 0 "RP?" H 9900 5950 50  0000 C CNN
F 1 "R_PACK4" H 9900 5450 50  0000 C CNN
F 2 "" H 9900 5500 50  0000 C CNN
F 3 "" H 9900 5500 50  0000 C CNN
	1    9900 5500
	0    -1   1    0   
$EndComp
Wire Wire Line
	9000 3700 9000 5250
Wire Wire Line
	10300 5250 9750 5250
Wire Wire Line
	9750 5250 9750 5300
Wire Wire Line
	10950 5300 9850 5300
Wire Wire Line
	9000 5250 9550 5250
Wire Wire Line
	9550 5250 9550 5300
$Comp
L R_PACK4 RP?
U 1 1
P 8050 5950
F 0 "RP?" H 8050 6400 50  0000 C CNN
F 1 "R_PACK4" H 8050 5900 50  0000 C CNN
F 2 "" H 8050 5950 50  0000 C CNN
F 3 "" H 8050 5950 50  0000 C CNN
	1    8050 5950
	1    0    0    -1  
$EndComp
$Comp
L ULN2803 U?
U 1 1
P 8850 6000
F 0 "U?" H 8850 5500 60  0000 C CNN
F 1 "ULN2803" H 8850 6500 60  0000 C CNN
F 2 "" H 8750 6050 60  0001 C CNN
F 3 "" H 8750 6050 60  0001 C CNN
	1    8850 6000
	1    0    0    -1  
$EndComp
Wire Wire Line
	9300 5600 9450 5600
Wire Wire Line
	9450 5600 9450 5700
Wire Wire Line
	9450 5700 9550 5700
Wire Wire Line
	9300 5700 9400 5700
Wire Wire Line
	9400 5700 9400 5750
Wire Wire Line
	9400 5750 9650 5750
Wire Wire Line
	9650 5750 9650 5700
Wire Wire Line
	9300 5800 9750 5800
Wire Wire Line
	9750 5800 9750 5700
Wire Wire Line
	9300 5900 9850 5900
Wire Wire Line
	9850 5900 9850 5700
Wire Wire Line
	8250 5600 8400 5600
Wire Wire Line
	8250 5700 8400 5700
Wire Wire Line
	8250 5800 8400 5800
Wire Wire Line
	8250 5900 8400 5900
NoConn ~ 8400 6000
NoConn ~ 8400 6100
NoConn ~ 8400 6200
NoConn ~ 8400 6300
NoConn ~ 9300 6000
NoConn ~ 9300 6100
NoConn ~ 9300 6200
NoConn ~ 9300 6300
$Comp
L GND #PWR?
U 1 1
P 8150 6250
F 0 "#PWR?" H 8150 6000 50  0001 C CNN
F 1 "GND" H 8150 6100 50  0000 C CNN
F 2 "" H 8150 6250 50  0000 C CNN
F 3 "" H 8150 6250 50  0000 C CNN
	1    8150 6250
	1    0    0    -1  
$EndComp
Wire Wire Line
	8150 6250 8300 6250
Wire Wire Line
	8300 6250 8300 6400
Wire Wire Line
	8300 6400 8400 6400
$Comp
L CRYSTAL_WITH_CAPS X?
U 1 1
P 4100 1500
F 0 "X?" H 4100 1650 60  0000 C CNN
F 1 "CRYSTAL_WITH_CAPS" H 4100 1350 60  0000 C CNN
F 2 "" H 4100 1500 60  0000 C CNN
F 3 "" H 4100 1500 60  0000 C CNN
	1    4100 1500
	0    -1   -1   0   
$EndComp
Wire Wire Line
	3200 1650 3850 1650
Wire Wire Line
	3850 1650 3850 1950
Wire Wire Line
	3850 1950 4100 1950
Wire Wire Line
	3200 1550 3850 1550
Wire Wire Line
	3850 1550 3850 1050
Wire Wire Line
	3850 1050 4100 1050
$Comp
L GND #PWR?
U 1 1
P 4700 1600
F 0 "#PWR?" H 4700 1350 50  0001 C CNN
F 1 "GND" H 4700 1450 50  0000 C CNN
F 2 "" H 4700 1600 50  0000 C CNN
F 3 "" H 4700 1600 50  0000 C CNN
	1    4700 1600
	1    0    0    -1  
$EndComp
Wire Wire Line
	4700 1500 4700 1600
$Comp
L R R?
U 1 1
P 1100 1100
F 0 "R?" V 1180 1100 50  0000 C CNN
F 1 "0" V 1100 1100 50  0000 C CNN
F 2 "" V 1030 1100 50  0000 C CNN
F 3 "" H 1100 1100 50  0000 C CNN
	1    1100 1100
	1    0    0    -1  
$EndComp
$Comp
L C C?
U 1 1
P 1150 1850
F 0 "C?" H 1175 1950 50  0000 L CNN
F 1 "100n" H 1175 1750 50  0000 L CNN
F 2 "" H 1188 1700 50  0000 C CNN
F 3 "" H 1150 1850 50  0000 C CNN
	1    1150 1850
	1    0    0    -1  
$EndComp
$Comp
L C C?
U 1 1
P 900 1850
F 0 "C?" H 925 1950 50  0000 L CNN
F 1 "10n" H 925 1750 50  0000 L CNN
F 2 "" H 938 1700 50  0000 C CNN
F 3 "" H 900 1850 50  0000 C CNN
	1    900  1850
	1    0    0    -1  
$EndComp
$Comp
L C C?
U 1 1
P 650 1850
F 0 "C?" H 675 1950 50  0000 L CNN
F 1 "100n" H 675 1750 50  0000 L CNN
F 2 "" H 688 1700 50  0000 C CNN
F 3 "" H 650 1850 50  0000 C CNN
	1    650  1850
	1    0    0    -1  
$EndComp
Wire Wire Line
	800  950  1300 950 
Wire Wire Line
	1300 1250 1100 1250
Wire Wire Line
	1100 1250 1100 1550
Wire Wire Line
	1100 1550 1300 1550
Wire Wire Line
	1150 1550 1150 1700
Connection ~ 1150 1550
Wire Wire Line
	650  1700 900  1700
Wire Wire Line
	800  1700 800  950 
Connection ~ 1100 950 
Connection ~ 800  1700
Wire Wire Line
	650  2000 1150 2000
Connection ~ 900  2000
Wire Wire Line
	900  2000 900  2150
$Comp
L GND #PWR?
U 1 1
P 900 2150
F 0 "#PWR?" H 900 1900 50  0001 C CNN
F 1 "GND" H 900 2000 50  0000 C CNN
F 2 "" H 900 2150 50  0000 C CNN
F 3 "" H 900 2150 50  0000 C CNN
	1    900  2150
	1    0    0    -1  
$EndComp
$Comp
L +5V #PWR?
U 1 1
P 1100 850
F 0 "#PWR?" H 1100 700 50  0001 C CNN
F 1 "+5V" H 1100 990 50  0000 C CNN
F 2 "" H 1100 850 50  0000 C CNN
F 3 "" H 1100 850 50  0000 C CNN
	1    1100 850 
	1    0    0    -1  
$EndComp
Wire Wire Line
	1100 850  1100 950 
$Comp
L POT RV?
U 1 1
P 5350 1100
F 0 "RV?" H 5350 1020 50  0000 C CNN
F 1 "POT" H 5350 1100 50  0000 C CNN
F 2 "" H 5350 1100 50  0000 C CNN
F 3 "" H 5350 1100 50  0000 C CNN
	1    5350 1100
	1    0    0    -1  
$EndComp
$Comp
L POT RV?
U 1 1
P 5350 1400
F 0 "RV?" H 5350 1320 50  0000 C CNN
F 1 "POT" H 5350 1400 50  0000 C CNN
F 2 "" H 5350 1400 50  0000 C CNN
F 3 "" H 5350 1400 50  0000 C CNN
	1    5350 1400
	1    0    0    1   
$EndComp
Wire Wire Line
	5200 1100 5200 1400
Wire Wire Line
	5500 1100 5500 1400
$Comp
L GND #PWR?
U 1 1
P 5050 1300
F 0 "#PWR?" H 5050 1050 50  0001 C CNN
F 1 "GND" H 5050 1150 50  0000 C CNN
F 2 "" H 5050 1300 50  0000 C CNN
F 3 "" H 5050 1300 50  0000 C CNN
	1    5050 1300
	1    0    0    -1  
$EndComp
Wire Wire Line
	5050 1300 5050 1200
Wire Wire Line
	5050 1200 5200 1200
Connection ~ 5200 1200
$Comp
L +5V #PWR?
U 1 1
P 5600 1200
F 0 "#PWR?" H 5600 1050 50  0001 C CNN
F 1 "+5V" H 5600 1340 50  0000 C CNN
F 2 "" H 5600 1200 50  0000 C CNN
F 3 "" H 5600 1200 50  0000 C CNN
	1    5600 1200
	1    0    0    -1  
$EndComp
Wire Wire Line
	5600 1200 5600 1300
Wire Wire Line
	5600 1300 5500 1300
Connection ~ 5500 1300
Text Label 5350 950  0    60   ~ 0
T
Text Label 5350 1550 0    60   ~ 0
T_F
Text Label 3200 1900 0    60   ~ 0
T_F
Text Label 3200 1800 0    60   ~ 0
T
NoConn ~ 3200 1450
$Comp
L GND #PWR?
U 1 1
P 3950 5100
F 0 "#PWR?" H 3950 4850 50  0001 C CNN
F 1 "GND" H 3950 4950 50  0000 C CNN
F 2 "" H 3950 5100 50  0000 C CNN
F 3 "" H 3950 5100 50  0000 C CNN
	1    3950 5100
	1    0    0    -1  
$EndComp
$Comp
L C C?
U 1 1
P 3350 5150
F 0 "C?" H 3375 5250 50  0000 L CNN
F 1 "100n" H 3375 5050 50  0000 L CNN
F 2 "" H 3388 5000 50  0000 C CNN
F 3 "" H 3350 5150 50  0000 C CNN
	1    3350 5150
	1    0    0    -1  
$EndComp
$Comp
L C C?
U 1 1
P 3700 5150
F 0 "C?" H 3725 5250 50  0000 L CNN
F 1 "10n" H 3725 5050 50  0000 L CNN
F 2 "" H 3738 5000 50  0000 C CNN
F 3 "" H 3700 5150 50  0000 C CNN
	1    3700 5150
	1    0    0    -1  
$EndComp
Text Label 2550 4800 0    60   ~ 0
I2C_CL
Text Label 2550 4700 0    60   ~ 0
I2C_DA
Text Label 3200 2200 0    60   ~ 0
I2C_DA
Text Label 3200 2300 0    60   ~ 0
I2C_CL
Connection ~ 3350 5000
Wire Wire Line
	3950 5000 3950 5100
Connection ~ 3700 5000
Wire Wire Line
	3000 5100 3000 5300
Wire Wire Line
	3000 5300 3700 5300
Connection ~ 3350 5300
$Comp
L +5V #PWR?
U 1 1
P 3150 5200
F 0 "#PWR?" H 3150 5050 50  0001 C CNN
F 1 "+5V" H 3150 5340 50  0000 C CNN
F 2 "" H 3150 5200 50  0000 C CNN
F 3 "" H 3150 5200 50  0000 C CNN
	1    3150 5200
	1    0    0    -1  
$EndComp
Wire Wire Line
	3150 5200 3150 5300
Connection ~ 3150 5300
Wire Wire Line
	2550 5000 3950 5000
Wire Wire Line
	2550 5100 3000 5100
$Comp
L GND #PWR?
U 1 1
P 1150 4450
F 0 "#PWR?" H 1150 4200 50  0001 C CNN
F 1 "GND" H 1150 4300 50  0000 C CNN
F 2 "" H 1150 4450 50  0000 C CNN
F 3 "" H 1150 4450 50  0000 C CNN
	1    1150 4450
	1    0    0    -1  
$EndComp
Wire Wire Line
	1150 4450 1350 4450
Wire Wire Line
	1350 4450 1350 4800
Connection ~ 1350 4600
Connection ~ 1350 4700
$Comp
L R R?
U 1 1
P 850 5250
F 0 "R?" V 950 5250 50  0000 C CNN
F 1 "10k" V 850 5250 50  0000 C CNN
F 2 "" V 780 5250 50  0000 C CNN
F 3 "" H 850 5250 50  0000 C CNN
	1    850  5250
	1    0    0    -1  
$EndComp
Wire Wire Line
	1350 5000 1350 5100
Wire Wire Line
	1350 5100 850  5100
$Comp
L GND #PWR?
U 1 1
P 850 5450
F 0 "#PWR?" H 850 5200 50  0001 C CNN
F 1 "GND" H 850 5300 50  0000 C CNN
F 2 "" H 850 5450 50  0000 C CNN
F 3 "" H 850 5450 50  0000 C CNN
	1    850  5450
	1    0    0    -1  
$EndComp
Wire Wire Line
	850  5400 850  5450
$Comp
L R R?
U 1 1
P 850 4750
F 0 "R?" V 950 4750 50  0000 C CNN
F 1 "10k" V 850 4750 50  0000 C CNN
F 2 "" V 780 4750 50  0000 C CNN
F 3 "" H 850 4750 50  0000 C CNN
	1    850  4750
	1    0    0    -1  
$EndComp
Wire Wire Line
	1350 4900 850  4900
$Comp
L +5V #PWR?
U 1 1
P 850 4550
F 0 "#PWR?" H 850 4400 50  0001 C CNN
F 1 "+5V" H 850 4690 50  0000 C CNN
F 2 "" H 850 4550 50  0000 C CNN
F 3 "" H 850 4550 50  0000 C CNN
	1    850  4550
	1    0    0    -1  
$EndComp
Wire Wire Line
	850  4550 850  4600
$EndSCHEMATC
